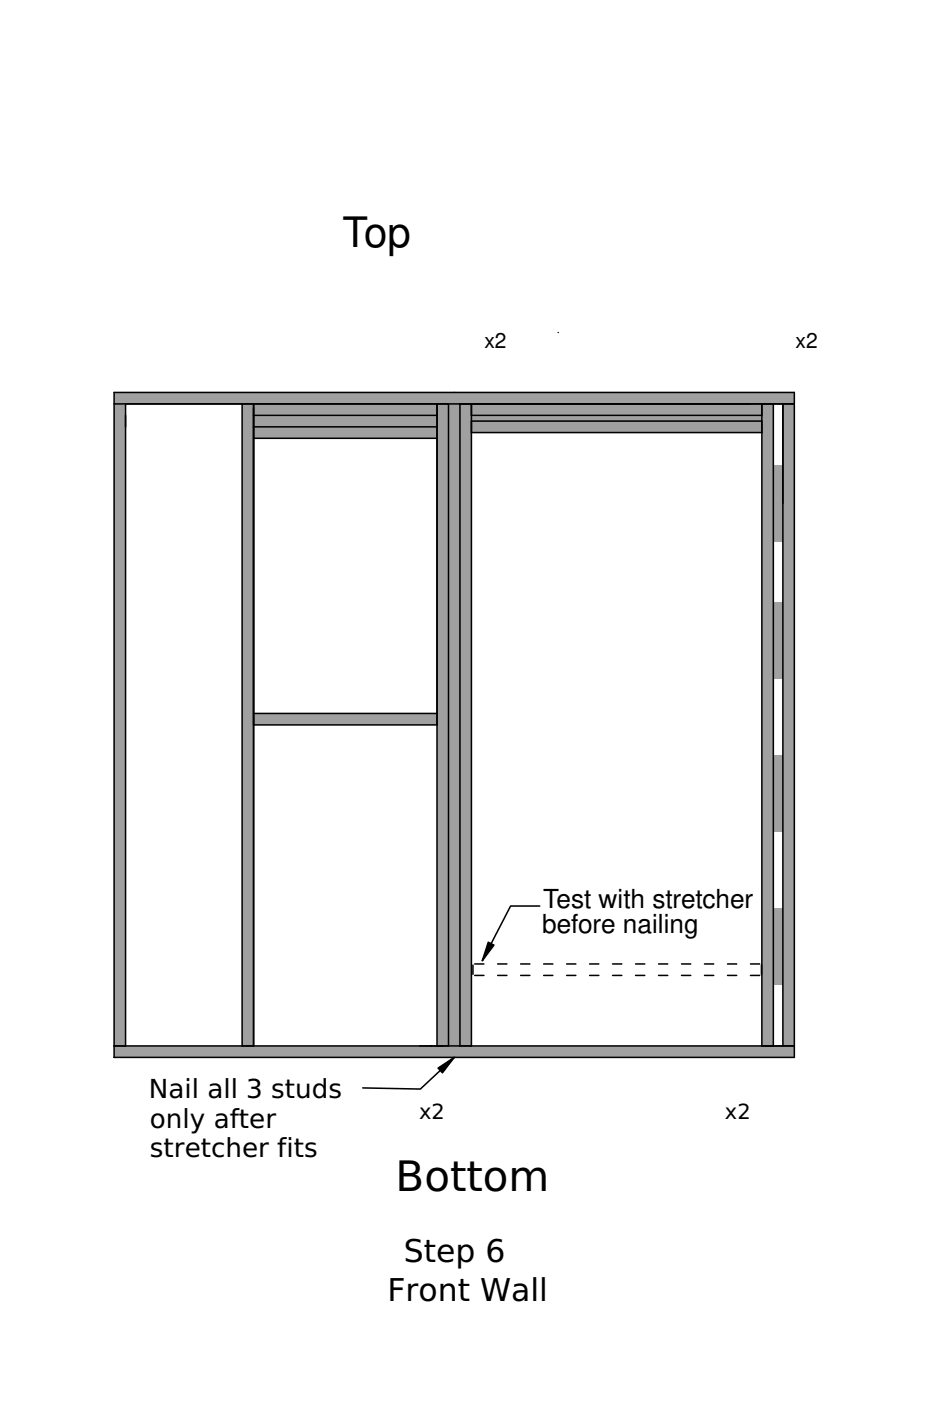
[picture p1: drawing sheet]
<svg xmlns="http://www.w3.org/2000/svg" width="152mm" height="229mm" viewBox="0 0 152 229" stroke-linecap="round" stroke-linejoin="round" font-family="sans-serif">
<g fill="#a0a0a4">
<path d="M73.2 65.9h1.9v104.8h-1.9z" fill-rule="evenodd"/>
<path d="M18.6 64h111v1.9h-111z" fill-rule="evenodd"/>
<path d="M18.6 65.9h1.9v104.8h-1.9z" fill-rule="evenodd"/>
<path d="M18.6 170.7h111v1.8h-111z" fill-rule="evenodd"/>
<path d="M127.7 66h1.9v104.7h-1.9z" fill-rule="evenodd"/>
<path d="M39.5 65.9h1.9v104.8h-1.9z" fill-rule="evenodd"/>
<path d="M71.3 65.9h1.9v104.8h-1.9z" fill-rule="evenodd"/>
<path d="M75.1 65.9h1.8v104.8h-1.8z" fill-rule="evenodd"/>
<path d="M124.3 65.9h1.9v104.8h-1.9z" fill-rule="evenodd"/>
</g>
<path d="M91.1 54.3h.1" fill="none" stroke="#000" stroke-width=".25"/>
<g fill="#a0a0a4">
<path d="M41.4 116.4h29.9v1.9h-29.9z" fill-rule="evenodd"/>
<path d="M41.4 65.9h29.9v5.6h-29.9z" fill-rule="evenodd"/>
<path d="M76.9 65.9h47.4v4.7h-47.4z" fill-rule="evenodd"/>
<path d="M126.2 75.9h1.5v12.5h-1.5z" fill-rule="evenodd"/>
<path d="M126.2 98.3h1.5v12.5h-1.5z" fill-rule="evenodd"/>
<path d="M126.2 123.3h1.5v12.4h-1.5z" fill-rule="evenodd"/>
<path d="M126.2 148.2h1.5v12.5h-1.5z" fill-rule="evenodd"/>
</g>
<g fill="none" stroke="#000" stroke-width=".25">
<path d="M18.6 65.9h111v-1.9h-111v108.5h111v-106.5M20.5 65.9v104.8M39.5 65.9v104.8M41.4 65.9v104.8M41.4 67.8h29.9M41.4 71.5h29.9M41.4 69.6h29.9M71.3 65.9v104.8M73.2 65.9v104.8M75.1 65.9v104.8M76.9 65.9v104.8M76.9 67.8h47.4"/>
<path d="M76.9 68.7h47.4M76.9 70.6h47.4M124.3 65.9v104.8M126.2 65.9v104.8M127.7 65.9v104.8M41.4 116.4h29.9M41.4 118.3h29.9M77.2 157.5v1.5M77.5 157.3h1.5M77.5 159.2h1.5M81.2 157.3h1.5M81.2 159.2h1.5"/>
<path d="M85 157.3h1.5M85 159.2h1.5M88.1 147.8h-4.8l-4.6 8.9M88.7 157.3h1.5M88.7 159.2h1.5M92.5 157.3h1.5M92.5 159.2h1.5M96.2 157.3h1.5M96.2 159.2h1.5M100 157.3h1.5M100 159.2h1.5M103.7 157.3h1.5"/>
<path d="M103.7 159.2h1.5M107.5 157.3h1.5M107.5 159.2h1.5M111.2 157.3h1.5M111.2 159.2h1.5M115 157.3h1.5M115 159.2h1.5M118.7 157.3h1.5M118.7 159.2h1.5M122.5 157.3h1.5M122.5 159.2h1.5M124.2 157.5v1.5"/>
<path d="M18.6 170.7h111M74.1 172.5l-5.5 5.2-9.4-.2"/>
</g>
<path d="M18.6 65.9h1.9" fill="none" stroke="#a0a0a4" stroke-width=".25"/>
<path d="M79.7 153.7l.9 .5-1.9 2.5zM71.5 174.3l2.6-1.8-1.9 2.5z" fill="#000"/>
<path d="M79.7 153.7l.9 .5-1.9 2.5zM71.5 174.3l2.6-1.8-1.9 2.5z" fill="#000" stroke="#000" stroke-width=".25"/>
<g font-size="6.8">
<text x="55.9" y="40.3">Top</text>
<text x="64.6" y="194.4">Bottom</text>
</g>
<g font-size="5.1">
<text x="65.9" y="206">Step 6</text>
<text x="63.2" y="212.3">Front Wall</text>
</g>
<g font-size="4.3">
<text x="88.6" y="148.2">Test with stretcher</text>
<text x="88.5" y="152.3">before nailing</text>
<text x="24.3" y="179.1">Nail all 3 studs</text>
<text x="24.5" y="184">only after</text>
<text x="24.5" y="188.9">stretcher fits</text>
</g>
<g font-size="3.4">
<text x="79" y="56.8">x2</text>
<text x="129.8" y="56.8">x2</text>
<text x="68.4" y="182.6">x2</text>
<text x="118.3" y="182.6">x2</text>
</g>
</svg>
